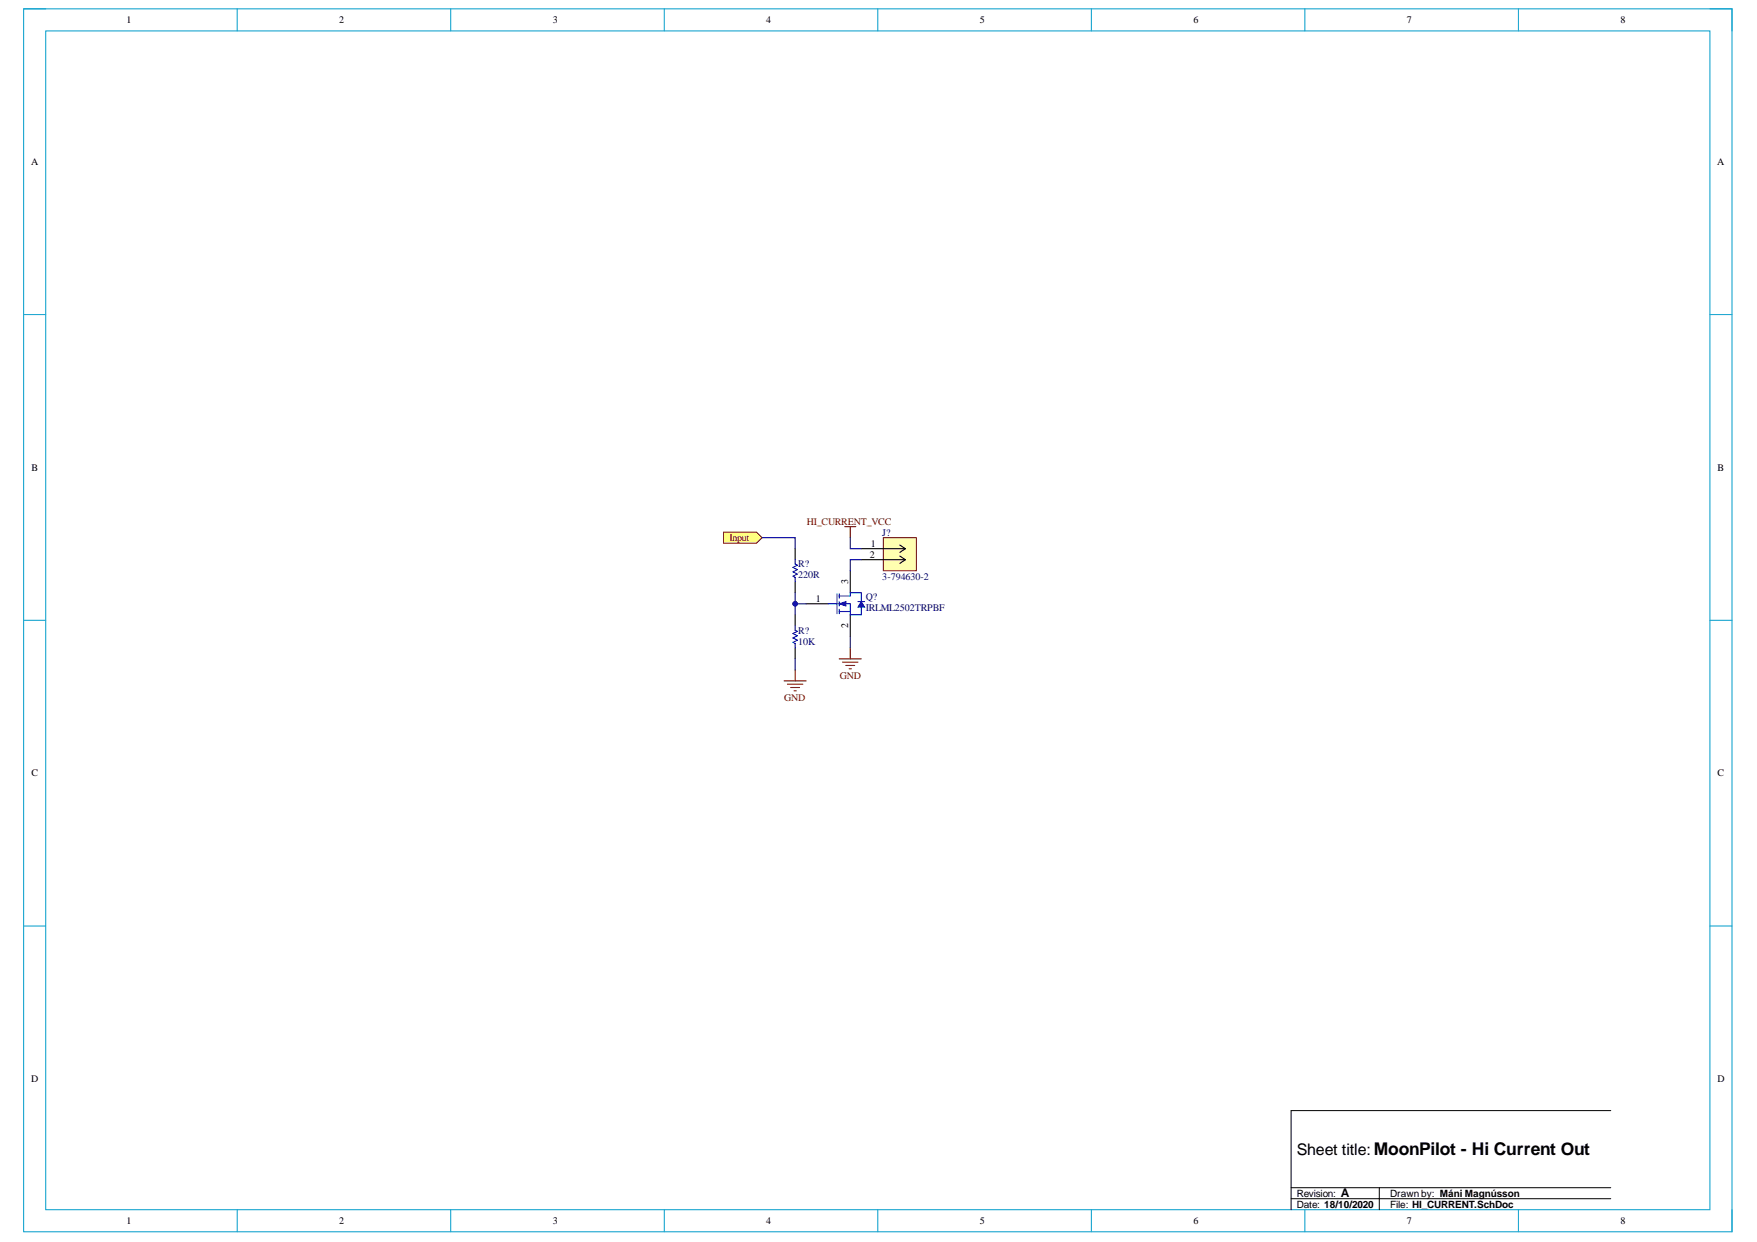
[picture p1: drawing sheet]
<svg xmlns="http://www.w3.org/2000/svg" width="297mm" height="210mm" viewBox="0 0 297 210" stroke-linecap="round" stroke-linejoin="round" font-family="sans-serif">
<path d="M4 1.5h288.8v206.7h-288.8z" fill="none" stroke="#009cca" stroke-width=".17"/>
<path d="M7.7 5.2h281.4v199.2h-281.4z" fill-rule="evenodd" fill="#fff"/>
<g fill="none" stroke="#009cca" stroke-width=".17">
<path d="M4 1.5h3.7M7.7 5.2h281.4v199.2h-281.4zM40.1 1.5v3.7M76.2 1.5v3.7M112.3 1.5v3.7M148.4 1.5v3.7M184.5 1.5v3.7M220.6 1.5v3.7M256.7 1.5v3.7M289.1 1.5h3.7v3.7M4 53.2h3.7M289.1 53.2h3.7"/>
<path d="M4 104.8h3.7M289.1 104.8h3.7M4 156.5h3.7M289.1 156.5h3.7M40.1 204.4v3.8M76.2 204.4v3.8M112.3 204.4v3.8M148.4 204.4v3.8M184.5 204.4v3.8M220.6 204.4v3.8M256.7 204.4v3.8M292.8 204.4v3.8"/>
</g>
<path d="M272.3 187.7h-54v16.7M218.3 200.7h54M218.3 202.6h54M233.2 200.7v3.7" fill="none" stroke="#000" stroke-width=".17"/>
<path d="M136.3 102h3.7M143.7 103.9v3.7" fill="none" stroke="#000" stroke-width=".19"/>
<path d="M140 102h1.5M141.5 100.4v3.3M141.9 102h1.8v1.9M141.9 103.3h1.8M141.9 101.7v.7M141.9 103v.7" fill="none" stroke="#00f" stroke-width=".19"/>
<path d="M141.9 102l1.1-.3v.7z" fill="#00f"/>
<path d="M141.9 102l1.1-.3v.7z" fill="none" stroke="#00f" stroke-width=".17"/>
<path d="M143.7 100.2h1.9v1.5M145.6 102.6v1.3h-1.9" fill="none" stroke="#00f" stroke-width=".19"/>
<path d="M145.6 101.7l.6 .9h-1.2z" fill="#00f"/>
<path d="M145.6 101.7l.6 .9h-1.2z" fill="none" stroke="#00f" stroke-width=".17"/>
<path d="M134.4 94.6v.7l.4 .2-.7 .4 .7 .4-.7 .3 .7 .4-.7 .4 .3 .2v.7M134.8 107.4l-.7 .4 .7 .4-.7 .4 .3 .1v.8M145 101.7h1.2" fill="none" stroke="#00f" stroke-width=".19"/>
<path d="M134.4 92.7v1.9M134.4 98.3v1.9M134.4 103.9v1.9M134.4 109.5v1.9" fill="none" stroke="#000" stroke-width=".19"/>
<path d="M132.6 115.1h3.7M133.1 115.6h2.6M133.7 116.2h1.5M134.2 116.8h.4M134.4 113.2v1.9M141.9 111.4h3.7M142.4 111.9h2.6M143 112.5h1.5M143.6 113h.3M143.7 109.5v1.9" fill="none" stroke="#800000" stroke-width=".19"/>
<path d="M149.3 90.9h5.6v5.6h-5.6z" fill-rule="evenodd" fill="#ffffb0"/>
<path d="M149.3 90.9h5.6v5.6h-5.6z" fill="none" stroke="#800000" stroke-width=".17"/>
<path d="M145.6 92.7h7.5M145.6 94.6h7.5M152.1 92.1l1 .6M152.1 94l1 .6M153.1 92.7l-1 .7M153.1 94.6l-1 .6" fill="none" stroke="#000" stroke-width=".19"/>
<path d="M142.8 89h1.9M143.7 89v1.9" fill="none" stroke="#800000" stroke-width=".19"/>
<path d="M122.3 89.9h5.6l.9 1-.9 .9h-5.6z" fill-rule="evenodd" fill="#ffff80"/>
<path d="M122.3 89.9h5.6l.9 1-.9 .9h-5.6z" fill="none" stroke="#800000" stroke-width=".17"/>
<path d="M128.8 90.9h5.6v1.8M136.3 102h-1.9v1.9" fill="none" stroke="#000080" stroke-width=".19"/>
<circle cx="134.4" cy="102" r=".37" fill="#000080"/>
<circle cx="134.4" cy="102" r=".37" fill="none" stroke="#000080" stroke-width=".17"/>
<path d="M143.7 90.9v1.8h1.9M145.6 94.6h-1.9v1.9M134.4 100.2v1.8M134.4 111.4v1.8" fill="none" stroke="#000080" stroke-width=".19"/>
<circle cx="134.4" cy="102" r=".37" fill="#000080"/>
<circle cx="134.4" cy="102" r=".37" fill="none" stroke="#000080" stroke-width=".17"/>
<path d="M143.7 107.6v1.9" fill="none" stroke="#000080" stroke-width=".19"/>
<text font-size="4.2" fill="#00f" x="143.2" y="99.2">PIQ?03</text>
<text font-size="2.7" x="219.2" y="195.1">Sheet title:MoonPilot - Hi Current Out</text>
<text font-size="2.1" fill="#00f" x="134.8" y="106.9">COR?</text>
<text font-size="2" x="226.7" y="202.3">A</text>
<g font-size="1.7">
<text x="21.4" y="3.9">1</text>
<text x="57.4" y="3.9">2</text>
<text x="93.5" y="3.9">3</text>
<text x="129.5" y="3.9">4</text>
<text x="165.7" y="3.9">5</text>
<text x="201.8" y="3.9">6</text>
<text x="237.8" y="3.9">7</text>
<text x="274" y="3.9">8</text>
<text x="5.2" y="27.9">A</text>
<text x="290.3" y="27.9">A</text>
<text x="5.3" y="79.6">B</text>
<text x="290.4" y="79.6">B</text>
<text x="147" y="94.3">2</text>
<text x="147.2" y="92.4">1</text>
<text x="137.9" y="101.7">1</text>
<text x="143.4" y="98.7" transform="rotate(-90 143.4 98.7)">3</text>
<text x="143.4" y="106.2" transform="rotate(-90 143.4 106.2)">2</text>
<text x="5.3" y="131.2">C</text>
<text x="290.4" y="131.2">C</text>
<text x="5.2" y="182.9">D</text>
<text x="290.4" y="182.9">D</text>
<text x="219.2" y="202.2">Revision:</text>
<text x="235" y="202.2">Drawn by: Máni Magnússon</text>
<text x="21.4" y="206.9">1</text>
<text x="57.4" y="206.9">2</text>
<text x="93.5" y="206.9">3</text>
<text x="129.5" y="206.9">4</text>
<text x="165.7" y="206.9">5</text>
<text x="201.8" y="206.9">6</text>
<text x="219.2" y="204.1">Date: 18/10/2020</text>
<text x="235" y="204.1">File: HI_CURRENT.SchDoc</text>
<text x="237.8" y="206.9">7</text>
<text x="274" y="206.9">8</text>
</g>
<g font-size="1.7" fill="#800000">
<text x="136.4" y="88.7">HI_CURRENT_VCC</text>
<text x="123.4" y="91.5">Input</text>
<text x="132.6" y="118.4">GND</text>
<text x="142" y="114.7">GND</text>
</g>
<g font-size="1.7" fill="#000080">
<text x="134.9" y="95.9">R?</text>
<text x="149.2" y="90.5">J?</text>
<text x="134.9" y="97.7">220R</text>
<text x="146.4" y="101.5">Q?</text>
<text x="149.2" y="98">3-794630-2</text>
<text x="134.9" y="107.1">R?</text>
<text x="146.4" y="103.3">IRLML2502TRPBF</text>
<text x="134.9" y="109">10K</text>
</g>
</svg>
